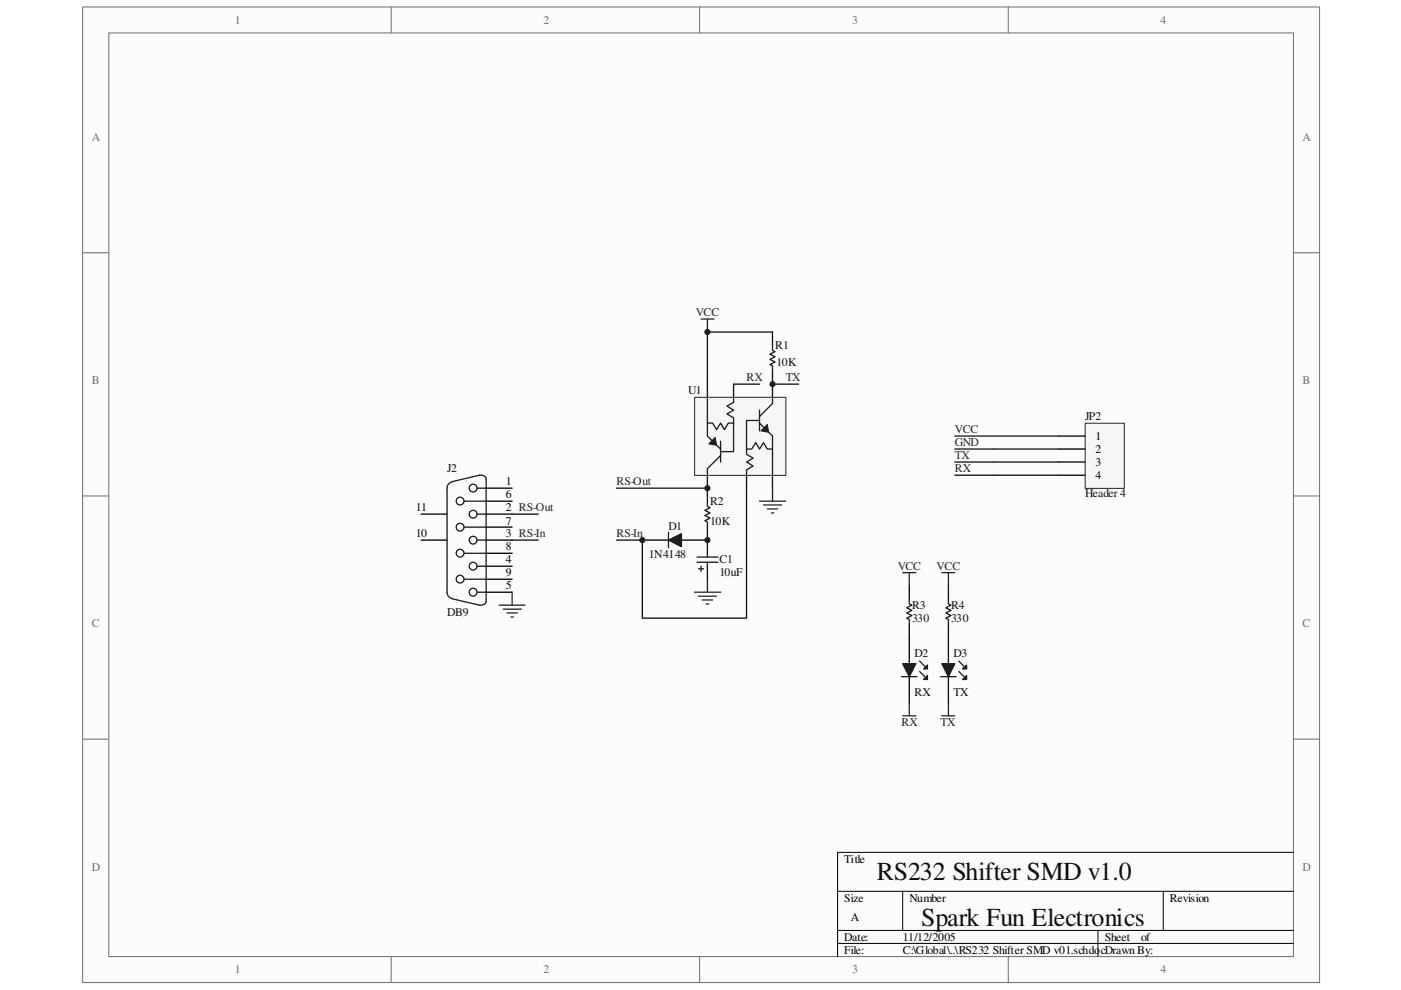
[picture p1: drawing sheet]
<svg xmlns="http://www.w3.org/2000/svg" width="297mm" height="210mm" viewBox="0 0 297 210" stroke-linecap="round" stroke-linejoin="round" font-family="sans-serif">
<path d="M17.6 1.5h262.2v206.8h-262.2z" fill="#fcfcfc"/>
<path d="M17.5 1.5h262.3v206.8h-262.3z" fill="none" stroke="#6e6e6e" stroke-width=".21"/>
<path d="M23.1 7h251.1v195.8h-251.1z" fill="#fcfcfc"/>
<g fill="none" stroke="#6e6e6e" stroke-width=".21">
<path d="M23.1 7h251.1v195.8h-251.1zM82.9 1.4v5.5M148.3 1.4v5.5M213.8 1.4v5.5M17.5 53.6h5.5M274.2 53.6h5.5M17.5 105.2h5.5M274.2 105.2h5.5M17.5 156.7h5.5M274.2 156.7h5.5M82.9 202.8v5.5M148.3 202.8v5.5"/>
<path d="M213.8 202.8v5.5"/>
</g>
<path d="M177.6 189h96.6M177.6 197.3h96.6M191.4 189v8.3M232.8 197.3v5.5M246.6 189v8.3M274.2 180.7h-96.6v22.1M177.6 200h96.6" fill="none" stroke="#000" stroke-width=".21"/>
<path d="M202.4 95.2h22.1M202.4 98h22.1M202.4 100.8h22.1" fill="none" stroke="#0e0e0e" stroke-width=".28"/>
<path d="M230.1 89.8h8.3v13.7h-8.3z" fill="#f6f6f6"/>
<path d="M230.1 89.7h8.3v13.8h-8.3z" fill="none" stroke="#252525" stroke-width=".21"/>
<path d="M163.8 70.4v2.8M163.8 78.7v2.7M224.5 92.5h5.5M224.5 95.2h5.5M224.5 98h5.5M136.2 114.5h5.5M144.5 114.5h5.5M224.5 100.8h5.5" fill="none" stroke="#000" stroke-width=".28"/>
<path d="M163.8 70.4h-13.8v11M155.5 81.4h5.5M202.4 92.5h22.1M130.7 103.5h19.3" fill="none" stroke="#0e0e0e" stroke-width=".28"/>
<path d="M148.6 67.6h2.8M150 67.6v2.8M161 106.3h5.6M161.9 107.1h3.8M162.7 107.9h2.2M163.5 108.8h.6M163.8 103.5v2.8M147.2 125.6h5.6M148.1 126.4h3.8M148.9 127.2h2.2M149.7 128.1h.6M150 122.8v2.8" fill="none" stroke="#252525" stroke-width=".28"/>
<path d="M163.8 73.2v1.1l.5 .2-1.1 .6 1.1 .5-1.1 .6 1.1 .6-1.1 .5 .6 .3v1.1" fill="none" stroke="#1b1b1b" stroke-width=".28"/>
<path d="M141.7 114.5l2.8-1.3v2.7z" fill="#1b1b1b"/>
<g fill="none" stroke="#1b1b1b" stroke-width=".28">
<path d="M95.9 102.1l5.9-1.3a1.11 1.11 0 0 1 1.3 .8v25.9a1.2 1.2 0 0 1-1.4 .8l-5.8-1.3M95.9 102.2a1.37 1.37 0 0 0-1.1 1.3v22.1a1.36 1.36 0 0 0 1.1 1.3M98.4 106.3h4.7M98.4 111.8h4.7M98.4 117.3h4.7M101.1 109h2M101.1 103.5h2M101.1 114.5h2M141.7 114.5l2.8-1.3v2.7zM141.7 112.9v3.3M147.8 119.2h4.4M147.8 118.1h4.4"/>
<path d="M150 106.3v1.1l.5 .3-1.1 .5 1.1 .6-1.1 .5 1.1 .6-1.1 .5 .6 .3v1.1M150 117.3v.8M150 119.2v.9M98.4 122.8h4.7M101.1 120.1h2M101.1 125.6h2M148.1 120.6h1.1M148.6 120.1v1.1"/>
<circle cx="97.6" cy="106.2" r=".83"/>
<circle cx="97.6" cy="111.8" r=".83"/>
<circle cx="97.6" cy="117.3" r=".82"/>
<circle cx="100.3" cy="103.5" r=".83"/>
<circle cx="100.3" cy="109" r=".82"/>
<circle cx="100.3" cy="114.5" r=".82"/>
<circle cx="97.6" cy="122.8" r=".83"/>
<circle cx="100.3" cy="125.6" r=".83"/>
<circle cx="100.3" cy="120" r=".82"/>
</g>
<g fill="none" stroke="#000" stroke-width=".28">
<path d="M89.3 109h5.5M89.3 114.5h5.5M103.1 103.5h5.5M103.1 109h5.5M103.1 114.5h5.5M103.1 106.3h5.5M103.1 111.8h5.5M103.1 117.3h5.5M150 103.5v2.8M150 111.8v5.5M103.1 120.1h5.5M103.1 125.6h5.5"/>
<path d="M103.1 122.8h5.5M150 120.1v2.7"/>
</g>
<path d="M163.8 81.4h5.5M158.3 103.5v27.6h-22.1v-16.6h-5.5" fill="none" stroke="#0e0e0e" stroke-width=".28"/>
<path d="M105.8 128.3h5.5M106.7 129.2h3.8M107.5 130h2.2M108.3 130.8h.6M108.6 125.6v2.7" fill="none" stroke="#252525" stroke-width=".28"/>
<circle cx="150" cy="70.4" r=".55" fill="#252525"/>
<circle cx="150" cy="70.4" r=".55" fill="none" stroke="#252525" stroke-width=".21"/>
<circle cx="150" cy="114.5" r=".55" fill="#252525"/>
<circle cx="150" cy="114.5" r=".55" fill="none" stroke="#252525" stroke-width=".21"/>
<circle cx="136.2" cy="114.5" r=".55" fill="#252525"/>
<circle cx="136.2" cy="114.5" r=".55" fill="none" stroke="#252525" stroke-width=".21"/>
<path d="M108.6 109h5.5M108.6 114.5h5.5" fill="none" stroke="#0e0e0e" stroke-width=".28"/>
<path d="M195 142.4l1.1 1.1M195 140.2l1.1 1.1" fill="none" stroke="#1b1b1b" stroke-width=".28"/>
<path d="M196.6 143.2v.9h-.8z" fill="#1b1b1b"/>
<path d="M196.6 143.2v.9h-.8z" fill="none" stroke="#1b1b1b" stroke-width=".28"/>
<path d="M196.6 141v.8h-.8z" fill="#1b1b1b"/>
<path d="M195.8 141.8l.8-.8v.8z" fill="none" stroke="#1b1b1b" stroke-width=".28"/>
<path d="M192.8 135.2v5.5M192.8 143.5v5.5" fill="none" stroke="#000" stroke-width=".28"/>
<path d="M191.4 140.7h2.8l-1.4 2.8z" fill="#1b1b1b"/>
<path d="M192.8 127v1.1l.5 .2-1.1 .6 1.1 .5-1.1 .6 1.1 .5-1.1 .6 .6 .3v1.1M191.1 143.5h3.3M191.4 140.7h2.8l-1.4 2.8zM203.3 142.4l1.1 1.1M203.3 140.2l1.1 1.1" fill="none" stroke="#1b1b1b" stroke-width=".28"/>
<path d="M191.4 151.8h2.8M192.8 149v2.8" fill="none" stroke="#252525" stroke-width=".28"/>
<path d="M192.8 124.2v2.8M192.8 132.5v2.7" fill="none" stroke="#000" stroke-width=".28"/>
<path d="M204.9 143.2v.9h-.8z" fill="#1b1b1b"/>
<path d="M204.1 144.1l.8-.9v.9z" fill="none" stroke="#1b1b1b" stroke-width=".28"/>
<path d="M204.1 141.8l.8-.8v.8z" fill="#1b1b1b"/>
<path d="M204.1 141.8l.8-.8v.8z" fill="none" stroke="#1b1b1b" stroke-width=".28"/>
<path d="M201.1 135.2v5.5M201.1 143.5v5.5" fill="none" stroke="#000" stroke-width=".28"/>
<path d="M199.7 140.7h2.7l-1.3 2.8z" fill="#1b1b1b"/>
<path d="M201.1 127v1.1l.5 .2-1.1 .6 1.1 .5-1.1 .6 1.1 .5-1.1 .6 .6 .3v1.1M199.4 143.5h3.3M199.7 140.7h2.7l-1.3 2.8z" fill="none" stroke="#1b1b1b" stroke-width=".28"/>
<path d="M191.4 121.4h2.8M192.8 121.4v2.8M199.7 121.4h2.7M201.1 121.4v2.8M199.7 151.8h2.7M201.1 149v2.8" fill="none" stroke="#252525" stroke-width=".28"/>
<path d="M201.1 124.2v2.8M201.1 132.5v2.7" fill="none" stroke="#000" stroke-width=".28"/>
<path d="M147.3 84.3h19.3v16.5h-19.3z" fill="#f6f6f6"/>
<path d="M147.3 84.2h19.3v16.6h-19.3z" fill="none" stroke="#252525" stroke-width=".21"/>
<path d="M150 81.4v2.8M155.5 81.4v2.8M163.8 81.4v2.8M150 100.8v2.7M158.3 100.8v2.7M163.8 100.8v2.7" fill="none" stroke="#000" stroke-width=".28"/>
<path d="M158.3 95.2v1.1l1.4 .9-1.4 .8 1.4 .8-1.4 .9v1.1M158.3 95.2h1.1l.8-1.3 .8 1.3 .9-1.3 .8 1.3h1.1M161 89.2h-2.7v6M161 87v4.4M161 89.7l2.8 2.8v8.3M163.8 84.2v1.4l-2.8 2.7" fill="none" stroke="#1b1b1b" stroke-width=".28"/>
<path d="M161.3 91.4l1.4-1.4 .3 1.7z" fill="#1b1b1b"/>
<path d="M161.3 91.4l1.4-1.4 .3 1.7z" fill="none" stroke="#1b1b1b" stroke-width=".21"/>
<path d="M150 89.7h1.1l.8 1.4 .9-1.4 .8 1.4 .8-1.4h1.1M150 84.2v8.3l2.8 2.7M152.8 93.6v4.4M152.8 96.6l-2.8 2.8v1.4M155.5 84.2v1.1l-1.4 .8 1.4 .9-1.4 .8 1.4 .8v1.1M155.5 89.7v6.1h-2.7" fill="none" stroke="#1b1b1b" stroke-width=".28"/>
<path d="M150.3 94.1l1.3-1.3 .3 1.6z" fill="#1b1b1b"/>
<path d="M150.3 94.1l1.3-1.3 .3 1.6z" fill="none" stroke="#1b1b1b" stroke-width=".21"/>
<circle cx="150" cy="103.5" r=".55" fill="#252525"/>
<circle cx="150" cy="103.5" r=".55" fill="none" stroke="#252525" stroke-width=".21"/>
<circle cx="163.8" cy="81.4" r=".55" fill="#252525"/>
<circle cx="163.8" cy="81.4" r=".55" fill="none" stroke="#252525" stroke-width=".21"/>
<g font-size="5.5" fill="#0e0e0e">
<text x="185.9" y="186.6">RS232 Shifter SMD v1.0</text>
<text x="195.3" y="196.3">Spark Fun Electronics</text>
</g>
<g font-size="2.5" fill="#706f64">
<text x="49.8" y="5">1</text>
<text x="115.2" y="5">2</text>
<text x="180.7" y="5">3</text>
<text x="246.1" y="5">4</text>
<text x="19.5" y="29.8">A</text>
<text x="276.2" y="29.8">A</text>
<text x="19.5" y="81.4">B</text>
<text x="276.2" y="81.4">B</text>
<text x="19.5" y="133">C</text>
<text x="276.2" y="133">C</text>
<text x="19.5" y="184.6">D</text>
<text x="276.2" y="184.6">D</text>
<text x="49.8" y="206.3">1</text>
<text x="115.2" y="206.3">2</text>
<text x="180.7" y="206.3">3</text>
<text x="246.1" y="206.3">4</text>
</g>
<g font-size="2.5" fill="#252525">
<text x="147.5" y="67.1">VCC</text>
<text x="158.3" y="80.9">RX</text>
<text x="166.6" y="80.9">TX</text>
<text x="202.5" y="94.7">GND</text>
<text x="202.5" y="91.9">VCC</text>
<text x="202.5" y="100.2">RX</text>
<text x="202.5" y="97.4">TX</text>
<text x="130.7" y="102.9">RS-Out</text>
<text x="130.7" y="114">RS-In</text>
<text x="190.3" y="120.9">VCC</text>
<text x="198.6" y="120.9">VCC</text>
<text x="191.1" y="153.9">RX</text>
<text x="199.4" y="153.9">TX</text>
</g>
<g font-size="2.5" fill="#0e0e0e">
<text x="164.4" y="74">R1</text>
<text x="164.6" y="77.6">10K</text>
<text x="145.9" y="83.6">U1</text>
<text x="230.1" y="89.1">JP2</text>
<text x="94.8" y="100.2">J2</text>
<text x="150.6" y="107.1">R2</text>
<text x="230.1" y="105.4">Header 4</text>
<text x="141.7" y="112.3">D1</text>
<text x="150.6" y="111.2">10K</text>
<text x="137.6" y="118.4">1N4148</text>
<text x="152.5" y="119.5">C1</text>
<text x="152.5" y="122.2">10uF</text>
<text x="94.8" y="130.5">DB9</text>
<text x="193.4" y="131.9">330</text>
<text x="193.4" y="129.1">R3</text>
<text x="201.6" y="131.9">330</text>
<text x="201.6" y="129.1">R4</text>
<text x="193.9" y="139.3">D2</text>
<text x="202.2" y="139.3">D3</text>
<text x="193.9" y="147.6">RX</text>
<text x="202.2" y="147.6">TX</text>
</g>
<g font-size="2.5">
<text x="232.3" y="93.3">1</text>
<text x="232.3" y="96">2</text>
<text x="232.3" y="98.8">3</text>
<text x="232.3" y="101.6">4</text>
<text x="107.2" y="102.9">1</text>
<text x="107.2" y="105.7">6</text>
<text x="88.2" y="108.4">11</text>
<text x="88.2" y="114">10</text>
<text x="107.2" y="108.4">2 RS-Out</text>
<text x="107.2" y="114">3 RS-In</text>
<text x="107.2" y="111.2">7</text>
<text x="107.2" y="119.5">4</text>
<text x="107.2" y="116.7">8</text>
<text x="107.2" y="125">5</text>
<text x="107.2" y="122.2">9</text>
<text x="179" y="182.9">Title</text>
<text x="179" y="191.2">Size</text>
<text x="192.8" y="191.2">Number</text>
<text x="248" y="191.2">Revision</text>
<text x="180.4" y="195.3">A</text>
<text x="179" y="199.4">Date:</text>
<text x="179" y="202.2">File:</text>
<text x="191.4" y="199.4">11/12/2005</text>
<text x="191.4" y="202.2">C:\Global\..\RS232 Shifter SMD v01.schdo</text>
<text x="233.4" y="202.2">cDrawn By:</text>
<text x="234.2" y="199.4">Sheet</text>
<text x="241.9" y="199.4">of</text>
</g>
</svg>
